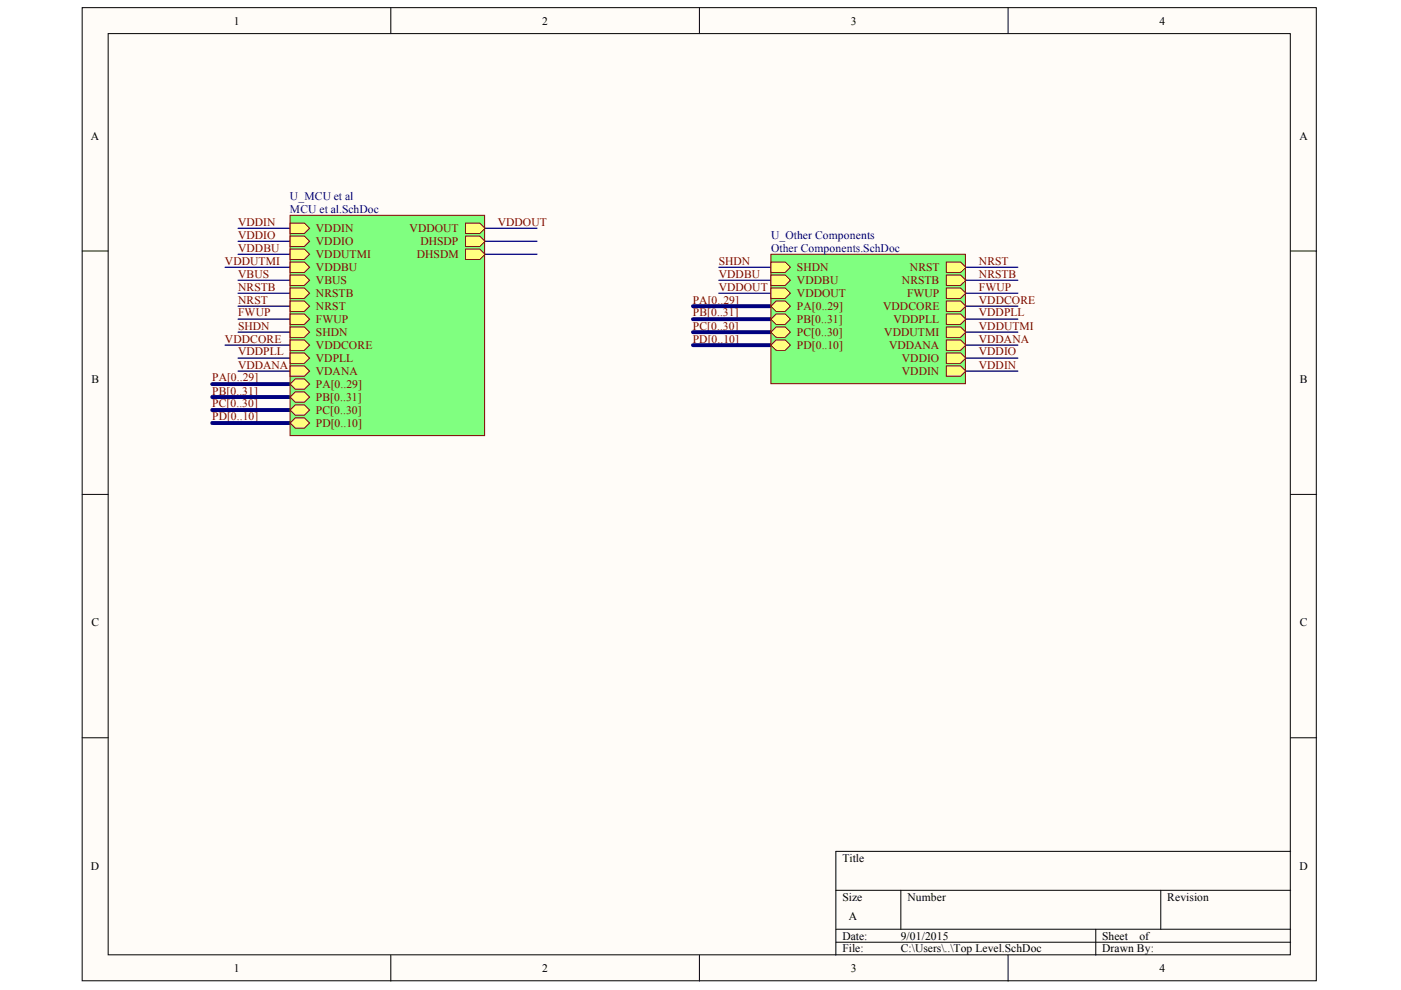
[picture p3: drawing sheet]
<svg xmlns="http://www.w3.org/2000/svg" width="297mm" height="210mm" viewBox="0 0 297 210" stroke-linecap="round" stroke-linejoin="round" font-family="sans-serif">
<g fill="#fffcf8" stroke="#000" stroke-width=".21">
<path d="M17.4 1.6h261.7v206.3h-261.7z"/>
<path d="M22.9 7.1h250.7v195.3h-250.7z"/>
</g>
<g fill="none" stroke="#000" stroke-width=".21">
<path d="M82.9 1.6v5.5M148.3 1.6v5.5M213.7 1.6v5.5M17.4 53.2h5.5M273.7 53.2h5.5M17.4 104.8h5.5M273.7 104.8h5.5M17.4 156.4h5.5M273.7 156.4h5.5M177.2 188.8h96.5M177.2 197h96.5M177.2 199.8h96.5"/>
<path d="M191 188.8v8.2M232.3 197v5.5M246.1 188.8v8.2M273.7 180.5h-96.5v22M82.9 202.5v5.5M148.3 202.5v5.5M213.7 202.5v5.5"/>
</g>
<path d="M146.9 64.9h16.5M146.9 67.7h16.5M146.9 70.4h16.5M146.9 73.2h16.5M45 81.4h16.5M45 84.2h16.5M45 86.9h16.5M45 89.7h16.5" fill="none" stroke="#000080" stroke-width=".83"/>
<g fill="none" stroke="#000080" stroke-width=".28">
<path d="M47.7 56.7h13.8M50.5 48.4h11M50.5 51.2h11M50.5 53.9h11M50.5 59.4h11M102.8 48.4h11.1M102.8 51.2h11.1M102.8 53.9h11.1M152.4 56.7h11M152.4 59.4h11M204.8 56.7h11M204.8 59.4h11"/>
<path d="M47.7 73.2h13.8M50.5 62.2h11M50.5 64.9h11M50.5 67.7h11M50.5 70.4h11M50.5 75.9h11M50.5 78.7h11M152.4 62.2h11M204.8 62.2h11M204.8 64.9h11M204.8 67.7h11M204.8 70.4h11"/>
<path d="M204.8 73.2h11M204.8 75.9h11M204.8 78.7h11"/>
</g>
<path d="M61.5 45.7h41.2v46.7h-41.2z" fill="#80ff80" stroke="#800000" stroke-width=".21"/>
<g fill="#ffff80" stroke="#800000" stroke-width=".21">
<path d="M98.7 47.3h3l1.1 1.1-1.1 1.1h-3z" fill-rule="evenodd"/>
<path d="M61.5 47.3h3l1.1 1.1-1.1 1.1h-3z" fill-rule="evenodd"/>
<path d="M61.5 50.1h3l1.1 1.1-1.1 1.1h-3z" fill-rule="evenodd"/>
<path d="M61.5 52.8h3l1.1 1.1-1.1 1.1h-3z" fill-rule="evenodd"/>
<path d="M61.5 55.6h3l1.1 1.1-1.1 1.1h-3z" fill-rule="evenodd"/>
<path d="M98.7 50.1h3l1.1 1.1-1.1 1.1h-3z" fill-rule="evenodd"/>
<path d="M98.7 52.8h3l1.1 1.1-1.1 1.1h-3z" fill-rule="evenodd"/>
<path d="M61.5 58.3h3l1.1 1.1-1.1 1.1h-3z" fill-rule="evenodd"/>
<path d="M61.5 61.1h3l1.1 1.1-1.1 1.1h-3z" fill-rule="evenodd"/>
<path d="M61.5 63.8h3l1.1 1.1-1.1 1.1h-3z" fill-rule="evenodd"/>
<path d="M61.5 66.6h3l1.1 1.1-1.1 1.1h-3z" fill-rule="evenodd"/>
<path d="M61.5 69.3h3l1.1 1.1-1.1 1.1h-3z" fill-rule="evenodd"/>
<path d="M61.5 72.1h3l1.1 1.1-1.1 1.1h-3z" fill-rule="evenodd"/>
<path d="M61.5 74.8h3l1.1 1.1-1.1 1.1h-3z" fill-rule="evenodd"/>
<path d="M61.5 77.6h3l1.1 1.1-1.1 1.1h-3z" fill-rule="evenodd"/>
<path d="M61.5 81.4l1.1-1.1h1.9l1.1 1.1-1.1 1.1h-1.9z" fill-rule="evenodd"/>
<path d="M61.5 84.2l1.1-1.1h1.9l1.1 1.1-1.1 1.1h-1.9z" fill-rule="evenodd"/>
<path d="M61.5 86.9l1.1-1.1h1.9l1.1 1.1-1.1 1.1h-1.9z" fill-rule="evenodd"/>
<path d="M61.5 89.7l1.1-1.1h1.9l1.1 1.1-1.1 1.1h-1.9z" fill-rule="evenodd"/>
</g>
<path d="M163.4 53.9h41.3v27.5h-41.3z" fill="#80ff80" stroke="#800000" stroke-width=".21"/>
<g fill="#ffff80" stroke="#800000" stroke-width=".21">
<path d="M163.4 55.6h3.1l1.1 1.1-1.1 1.1h-3.1z" fill-rule="evenodd"/>
<path d="M200.6 55.6h3.1l1.1 1.1-1.1 1.1h-3.1z" fill-rule="evenodd"/>
<path d="M200.6 58.3h3.1l1.1 1.1-1.1 1.1h-3.1z" fill-rule="evenodd"/>
<path d="M163.4 58.3h3.1l1.1 1.1-1.1 1.1h-3.1z" fill-rule="evenodd"/>
<path d="M200.6 61.1h3.1l1.1 1.1-1.1 1.1h-3.1z" fill-rule="evenodd"/>
<path d="M163.4 61.1h3.1l1.1 1.1-1.1 1.1h-3.1z" fill-rule="evenodd"/>
<path d="M200.6 63.8h3.1l1.1 1.1-1.1 1.1h-3.1z" fill-rule="evenodd"/>
<path d="M200.6 66.6h3.1l1.1 1.1-1.1 1.1h-3.1z" fill-rule="evenodd"/>
<path d="M200.6 69.3h3.1l1.1 1.1-1.1 1.1h-3.1z" fill-rule="evenodd"/>
<path d="M200.6 72.1h3.1l1.1 1.1-1.1 1.1h-3.1z" fill-rule="evenodd"/>
<path d="M200.6 74.8h3.1l1.1 1.1-1.1 1.1h-3.1z" fill-rule="evenodd"/>
<path d="M200.6 77.6h3.1l1.1 1.1-1.1 1.1h-3.1z" fill-rule="evenodd"/>
<path d="M163.4 64.9l1.1-1.1h2l1.1 1.1-1.1 1.1h-2z" fill-rule="evenodd"/>
<path d="M163.4 67.7l1.1-1.1h2l1.1 1.1-1.1 1.1h-2z" fill-rule="evenodd"/>
<path d="M163.4 70.4l1.1-1.1h2l1.1 1.1-1.1 1.1h-2z" fill-rule="evenodd"/>
<path d="M163.4 73.2l1.1-1.1h2l1.1 1.1-1.1 1.1h-2z" fill-rule="evenodd"/>
</g>
<g font-size="2.5">
<text x="49.6" y="5.2">1</text>
<text x="114.9" y="5.2">2</text>
<text x="180.4" y="5.2">3</text>
<text x="245.8" y="5.2">4</text>
<text x="19.3" y="29.7">A</text>
<text x="275.5" y="29.7">A</text>
<text x="19.4" y="81.2">B</text>
<text x="275.6" y="81.2">B</text>
<text x="19.4" y="132.8">C</text>
<text x="275.6" y="132.8">C</text>
<text x="19.3" y="184.5">D</text>
<text x="178.6" y="182.7">Title</text>
<text x="275.5" y="184.5">D</text>
<text x="178.6" y="191">Size</text>
<text x="192.4" y="191">Number</text>
<text x="247.5" y="191">Revision</text>
<text x="180" y="195.1">A</text>
<text x="178.6" y="199.2">Date:</text>
<text x="178.6" y="201.9">File:</text>
<text x="191" y="199.2">9/01/2015</text>
<text x="191" y="201.9">C:\Users\..\Top Level.SchDoc</text>
<text x="233.7" y="199.2">Sheet</text>
<text x="233.7" y="201.9">Drawn By:</text>
<text x="241.6" y="199.2">of</text>
<text x="49.6" y="206.1">1</text>
<text x="114.9" y="206.1">2</text>
<text x="180.4" y="206.1">3</text>
<text x="245.8" y="206.1">4</text>
</g>
<g font-size="2.5" fill="#800000">
<text x="50.5" y="47.8">VDDIN</text>
<text x="105.5" y="47.8">VDDOUT</text>
<text x="50.5" y="50.6">VDDIO</text>
<text x="50.5" y="53.4">VDDBU</text>
<text x="67" y="49.3">VDDIN</text>
<text x="67" y="52">VDDIO</text>
<text x="86.9" y="49.3">VDDOUT</text>
<text x="89.1" y="52">DHSDP</text>
<text x="47.7" y="56.1">VDDUTMI</text>
<text x="50.5" y="58.9">VBUS</text>
<text x="67" y="54.8">VDDUTMI</text>
<text x="67" y="57.5">VDDBU</text>
<text x="88.4" y="54.8">DHSDM</text>
<text x="152.4" y="56.1">SHDN</text>
<text x="152.4" y="58.9">VDDBU</text>
<text x="169" y="57.5">SHDN</text>
<text x="192.9" y="57.5">NRST</text>
<text x="207.5" y="58.9">NRSTB</text>
<text x="207.5" y="56.1">NRST</text>
<text x="50.5" y="61.6">NRSTB</text>
<text x="50.5" y="64.4">NRST</text>
<text x="67" y="60.2">VBUS</text>
<text x="67" y="63">NRSTB</text>
<text x="67" y="65.7">NRST</text>
<text x="146.9" y="64.4">PA[0..29]</text>
<text x="152.4" y="61.6">VDDOUT</text>
<text x="169" y="60.2">VDDBU</text>
<text x="169" y="63">VDDOUT</text>
<text x="169" y="65.7">PA[0..29]</text>
<text x="187.2" y="65.7">VDDCORE</text>
<text x="191.2" y="60.2">NRSTB</text>
<text x="192.3" y="63">FWUP</text>
<text x="207.5" y="61.6">FWUP</text>
<text x="207.5" y="64.4">VDDCORE</text>
<text x="50.5" y="67.1">FWUP</text>
<text x="50.5" y="69.9">SHDN</text>
<text x="67" y="68.5">FWUP</text>
<text x="67" y="71.2">SHDN</text>
<text x="146.9" y="67.1">PB[0..31]</text>
<text x="146.9" y="69.9">PC[0..30]</text>
<text x="169" y="68.5">PB[0..31]</text>
<text x="169" y="71.2">PC[0..30]</text>
<text x="187.5" y="71.2">VDDUTMI</text>
<text x="189.4" y="68.5">VDDPLL</text>
<text x="207.5" y="69.9">VDDUTMI</text>
<text x="207.5" y="67.1">VDDPLL</text>
<text x="47.7" y="72.7">VDDCORE</text>
<text x="50.5" y="75.4">VDDPLL</text>
<text x="67" y="74">VDDCORE</text>
<text x="67" y="76.7">VDPLL</text>
<text x="146.9" y="72.7">PD[0..10]</text>
<text x="169" y="74">PD[0..10]</text>
<text x="188.5" y="74">VDDANA</text>
<text x="191.2" y="76.7">VDDIO</text>
<text x="207.5" y="75.4">VDDIO</text>
<text x="207.5" y="72.7">VDDANA</text>
<text x="45" y="80.9">PA[0..29]</text>
<text x="45" y="83.7">PB[0..31]</text>
<text x="50.5" y="78.2">VDDANA</text>
<text x="67" y="79.5">VDANA</text>
<text x="67" y="82.3">PA[0..29]</text>
<text x="191.2" y="79.5">VDDIN</text>
<text x="207.5" y="78.2">VDDIN</text>
<text x="45" y="89.1">PD[0..10]</text>
<text x="45" y="86.4">PC[0..30]</text>
<text x="67" y="85">PB[0..31]</text>
<text x="67" y="87.8">PC[0..30]</text>
<text x="67" y="90.5">PD[0..10]</text>
</g>
<g font-size="2.5" fill="#000080">
<text x="61.5" y="42.3">U_MCU et al</text>
<text x="61.5" y="45.1">MCU et al.SchDoc</text>
<text x="163.5" y="50.6">U_Other Components</text>
<text x="163.5" y="53.4">Other Components.SchDoc</text>
</g>
</svg>
